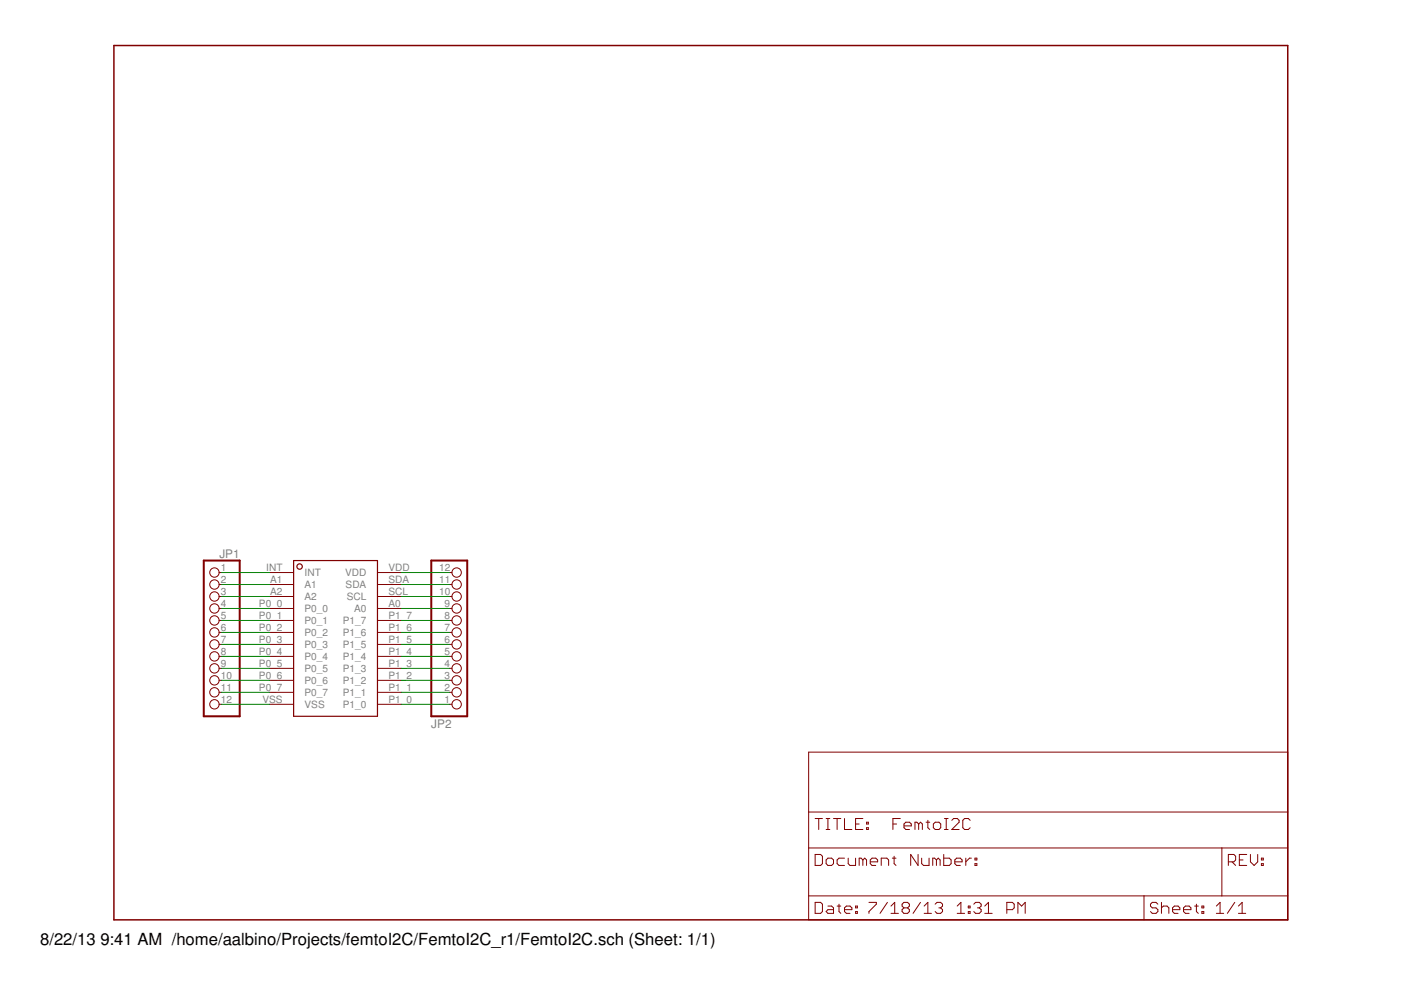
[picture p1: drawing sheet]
<svg xmlns="http://www.w3.org/2000/svg" width="297mm" height="210mm" viewBox="0 0 297 210" stroke-linecap="round" stroke-linejoin="round" font-family="sans-serif">
<g fill="none" stroke="#800000" stroke-width=".21">
<path d="M46.4 121.4h.6M46.4 123.9h.6M46.4 126.5h.6M46.4 129h.6M46.4 131.6h.6M46.4 134.1h.6M46.4 136.6h.6M46.4 139.2h.6M57.2 121.4h5.1M57.2 123.9h5.1M57.2 126.5h5.1M57.2 129h5.1"/>
<path d="M57.2 131.6h5.1M57.2 134.1h5.1M57.2 136.6h5.1M57.2 139.2h5.1M80 121.4h5.1M80 123.9h5.1M80 126.5h5.1M80 129h5.1M80 131.6h5.1M80 134.1h5.1M80 136.6h5.1M80 139.2h5.1"/>
<path d="M95.2 121.4h.6M95.2 123.9h.6M95.2 126.5h.6M95.2 129h.6M95.2 131.6h.6M95.2 134.1h.6M95.2 136.6h.6M95.2 139.2h.6M46.4 141.7h.6M46.4 144.3h.6M46.4 146.8h.6M46.4 149.3h.6"/>
<path d="M57.2 141.7h5.1M57.2 144.3h5.1M57.2 146.8h5.1M57.2 149.3h5.1M80 141.7h5.1M80 144.3h5.1M80 146.8h5.1M80 149.3h5.1M95.2 141.7h.6M95.2 144.3h.6M95.2 146.8h.6M95.2 149.3h.6"/>
<path d="M171.4 159.5h101.6v35.5h-101.6zM171.4 179.8h101.6M171.4 172.2h101.6M172.8 173.5h1.6M173.6 173.5v2.4M175.2 173.5h.7M175.2 175.9h.7M175.5 173.5v2.4M176.7 173.5h1.6M177.5 173.5v2.4M179 173.5v2.4h1.6M181.4 174.7h.8"/>
<path d="M182.9 173.5h-1.5v2.4h1.5M183.7 175.5h.4v.4h-.4zM183.7 174.3h.4v.4h-.4zM189.3 174.7h.8M190.9 173.5h-1.6v2.4M191.7 175.1h1.5v-.4l-.4-.4h-.8l-.3 .4v.8l.3 .4h.8M194.8 174.7l-.4-.4h-.4v1.6M194.8 174.7v1.2M194.8 174.7l.4-.4 .4 .4v1.2M196.3 174.3h.8M196.7 173.9v1.6l.4 .4M197.9 174.7l.4-.4h.8l.4 .4v.8l-.4 .4h-.8l-.4-.4z"/>
<path d="M200.2 173.5h.8M200.2 175.9h.8M200.6 173.5v2.4M201.8 173.9l.4-.4h.8l.3 .4v.4l-1.5 1.6h1.5M205.7 173.9l-.4-.4h-.8l-.4 .4v1.6l.4 .4h.8l.4-.4M259.1 179.8v10.1M171.4 189.9h101.6M172.8 181.2h1.2l.4 .3v1.6l-.4 .4h-1.2zM172.8 191.3h1.2l.4 .4v1.6l-.4 .4h-1.2zM175.2 182.3l.3-.4h.8l.4 .4v.8l-.4 .4h-.8l-.3-.4zM175.5 192.1h.8l.4 .4v1.2h-1.2l-.3-.4 .3-.4h1.2M177.5 192.1h.8"/>
<path d="M177.9 191.7v1.6l.4 .4M179 192.9h1.6v-.4l-.4-.4h-.7l-.5 .4v.8l.5 .4h.7M179 181.9h-1.1l-.4 .4v.8l.4 .4h1.1M179.8 181.9v1.2l.4 .4h1.2v-1.6M181.4 193.3h.4v.4h-.4zM181.4 192.1h.4v.4h-.4zM182.9 182.3l-.3-.4h-.4v1.6M182.9 182.3l.4-.4 .4 .4v1.2M182.9 182.3v1.2M184.2 191.3h1.6v.4l-1.6 1.6v.4M184.5 182.7h1.6v-.4l-.4-.4h-.8l-.4 .4v.8l.4 .4h.8M186.8 183.5v-1.6h1.2l.4 .4v1.2"/>
<path d="M188.2 191.3l-1.6 2.4M188.9 193.7h1.6M188.9 192.1l.8-.8v2.4M189.2 181.9h.8M189.6 181.5v1.6l.4 .4M191.6 192.5l-.3 .4v.4l.3 .4h.8l.4-.4v-.4l-.4-.4M191.6 192.5l-.3-.4v-.4l.3-.4h.8l.4 .4v.4l-.4 .4M191.6 192.5h.8M194.6 181.2v2.3l-1.5-2.3v2.3M195.2 191.3l-1.6 2.4M195.4 181.9v1.2l.4 .4h1.2v-1.6M195.9 193.7h1.6"/>
<path d="M195.9 192.1l.8-.8v2.4M198.3 191.7l.4-.4h.7l.4 .4v.4l-.4 .4M198.5 182.3l-.4-.4h-.3v1.6M198.5 182.3v1.2M198.5 182.3l.4-.4 .4 .4v1.2M199.1 192.5h.3M199.4 192.5l.4 .4v.4l-.4 .4h-.7l-.4-.4M200.1 181.2v2.3h1.2l.4-.4v-.8l-.4-.4h-1.2M202.4 182.7h1.6v-.4l-.4-.4h-.8l-.4 .4v.8l.4 .4h.8M202.9 193.7h1.6M202.9 192.1l.8-.8v2.4M204.8 181.9v1.6"/>
<path d="M205.3 193.3h.4v.4h-.4zM205.3 192.1h.4v.4h-.4zM206 181.9h-.5l-.7 .8M206.5 191.7l.3-.4h.8l.4 .4v.4l-.4 .4M206.7 183.1h.4v.4h-.4zM206.7 181.9h.4v.4h-.4zM207.2 192.5h.4M207.6 192.5l.4 .4v.4l-.4 .4h-.8l-.3-.4M208.8 193.7h1.6M208.8 192.1l.8-.8v2.4M213.5 192.9h1.2l.3-.4v-.8l-.3-.4h-1.2v2.4M215.8 193.7v-2.4l.8 .8 .8-.8v2.4"/>
<path d="M242.5 189.9v5.1M245.5 191.7l-.4-.4h-.8l-.4 .4v.4l.4 .4h.8l.4 .4v.4l-.4 .4h-.8l-.4-.4M246.3 192.5l.4-.4h.7l.4 .4v1.2M246.3 191.3v2.4M248.6 192.9h1.5v-.4l-.3-.4h-.8l-.4 .4v.8l.4 .4h.8M250.9 192.9h1.6v-.4l-.4-.4h-.8l-.4 .4v.8l.4 .4h.8M253.3 192.1h.8M253.7 191.7v1.6l.4 .4M254.8 193.3h.4v.4h-.4zM254.8 192.1h.4v.4h-.4zM257.9 193.7h1.5M257.9 192.1l.8-.8v2.4"/>
<path d="M260.4 182.7h1.2l.4-.4v-.8l-.4-.3h-1.2v2.3M261.2 182.7l.8 .8M261.8 191.3l-1.6 2.4M262.6 193.7h1.5M262.6 192.1l.8-.8v2.4M262.8 182.3h.7M264.3 181.2h-1.5v2.3h1.5M265.1 181.2v1.5l.8 .8 .8-.8v-1.5M267.4 183.1h.4v.4h-.4zM267.4 181.9h.4v.4h-.4z"/>
<circle cx="45.5" cy="126.5" r=".99"/>
<circle cx="45.5" cy="136.6" r=".99"/>
<circle cx="45.5" cy="139.2" r=".99"/>
<circle cx="45.5" cy="121.4" r=".99"/>
<circle cx="45.5" cy="123.9" r=".99"/>
<circle cx="45.5" cy="134.1" r=".99"/>
<circle cx="45.5" cy="129" r=".99"/>
<circle cx="45.5" cy="131.6" r=".99"/>
<circle cx="96.8" cy="126.5" r=".99"/>
<circle cx="96.8" cy="129" r=".99"/>
<circle cx="96.8" cy="123.9" r=".99"/>
<circle cx="96.8" cy="121.4" r=".99"/>
<circle cx="96.8" cy="139.2" r=".99"/>
<circle cx="96.8" cy="134.1" r=".99"/>
<circle cx="96.8" cy="131.6" r=".99"/>
<circle cx="96.8" cy="136.6" r=".99"/>
<circle cx="45.5" cy="144.3" r=".99"/>
<circle cx="45.5" cy="141.7" r=".99"/>
<circle cx="45.5" cy="146.8" r=".99"/>
<circle cx="45.5" cy="149.3" r=".99"/>
<circle cx="96.8" cy="146.8" r=".99"/>
<circle cx="96.8" cy="149.3" r=".99"/>
<circle cx="96.8" cy="144.3" r=".99"/>
<circle cx="96.8" cy="141.7" r=".99"/>
</g>
<g fill="none" stroke="#800000" stroke-width=".25">
<path d="M62.3 118.9h17.7v33h-17.7z"/>
<circle cx="63.5" cy="120.1" r=".57"/>
</g>
<path d="M24.2 9.7h248.8v185.3h-248.8z" fill="none" stroke="#800000" stroke-width=".32"/>
<path d="M43.2 118.9h7.6v33h-7.6zM91.4 118.9h7.7v33h-7.7z" fill="none" stroke="#800000" stroke-width=".42"/>
<g fill="none" stroke="#008000" stroke-width=".21">
<path d="M47 121.4h10.2M47 123.9h10.2M47 126.5h10.2M47 129h10.2M47 131.6h10.2M47 134.1h10.2M47 136.6h10.2M47 139.2h10.2M85.1 121.4h10.1M85.1 123.9h10.1M85.1 126.5h10.1M85.1 129h10.1"/>
<path d="M85.1 131.6h10.1M85.1 134.1h10.1M85.1 136.6h10.1M85.1 139.2h10.1M47 141.7h10.2M47 144.3h10.2M47 146.8h10.2M47 149.3h10.2M85.1 141.7h10.1M85.1 144.3h10.1M85.1 146.8h10.1M85.1 149.3h10.1"/>
</g>
<g font-size="3.5">
<text x="8.5" y="200.4">8/22/13</text>
<text x="21.3" y="200.4">9:41 AM /home/aalbino/Projects/femtoI2C/FemtoI2C_r1/FemtoI2C.sch (Sheet: 1/1)</text>
</g>
<g font-size="2.5" fill="#808080">
<text x="46.5" y="118.2">JP1</text>
<text x="91.4" y="154.3">JP2</text>
</g>
<g font-size="2.1" fill="#808080">
<text x="46.8" y="121">1</text>
<text x="46.8" y="123.6">2</text>
<text x="56.5" y="121">INT</text>
<text x="57.3" y="123.6">A1</text>
<text x="64.6" y="122.1">INT</text>
<text x="64.6" y="124.7">A1</text>
<text x="73.2" y="122.2">VDD</text>
<text x="73.3" y="124.7">SDA</text>
<text x="82.4" y="123.6">SDA</text>
<text x="82.4" y="121">VDD</text>
<text x="93.1" y="123.6">11</text>
<text x="93.1" y="121">12</text>
<text x="46.8" y="126.1">3</text>
<text x="46.8" y="128.7">4</text>
<text x="46.8" y="131.2">5</text>
<text x="54.9" y="128.7">P0_0</text>
<text x="54.9" y="131.2">P0_1</text>
<text x="57.3" y="126.1">A2</text>
<text x="64.6" y="127.2">A2</text>
<text x="64.6" y="129.8">P0_0</text>
<text x="73.5" y="127.2">SCL</text>
<text x="75.1" y="129.8">A0</text>
<text x="82.4" y="131.2">P1_7</text>
<text x="82.4" y="128.7">A0</text>
<text x="82.4" y="126.1">SCL</text>
<text x="93.1" y="126.1">10</text>
<text x="94.3" y="131.2">8</text>
<text x="94.3" y="128.7">9</text>
<text x="46.8" y="133.7">6</text>
<text x="46.8" y="136.3">7</text>
<text x="54.9" y="133.7">P0_2</text>
<text x="54.9" y="136.3">P0_3</text>
<text x="64.6" y="132.3">P0_1</text>
<text x="64.6" y="134.8">P0_2</text>
<text x="64.6" y="137.4">P0_3</text>
<text x="72.7" y="137.4">P1_5</text>
<text x="72.7" y="134.8">P1_6</text>
<text x="72.7" y="132.3">P1_7</text>
<text x="82.4" y="136.3">P1_5</text>
<text x="82.4" y="133.7">P1_6</text>
<text x="94.3" y="136.3">6</text>
<text x="94.3" y="133.7">7</text>
<text x="46.8" y="138.8">8</text>
<text x="46.8" y="141.3">9</text>
<text x="46.8" y="143.9">10</text>
<text x="54.9" y="138.8">P0_4</text>
<text x="54.9" y="141.3">P0_5</text>
<text x="54.9" y="143.9">P0_6</text>
<text x="64.6" y="139.9">P0_4</text>
<text x="64.6" y="142.5">P0_5</text>
<text x="72.7" y="142.5">P1_3</text>
<text x="72.7" y="139.9">P1_4</text>
<text x="82.4" y="143.9">P1_2</text>
<text x="82.4" y="141.3">P1_3</text>
<text x="82.4" y="138.8">P1_4</text>
<text x="94.3" y="143.9">3</text>
<text x="94.3" y="141.3">4</text>
<text x="94.3" y="138.8">5</text>
<text x="46.8" y="146.4">11</text>
<text x="46.8" y="149">12</text>
<text x="54.9" y="146.4">P0_7</text>
<text x="55.6" y="149">VSS</text>
<text x="64.6" y="145">P0_6</text>
<text x="64.6" y="147.5">P0_7</text>
<text x="72.7" y="147.5">P1_1</text>
<text x="72.7" y="145">P1_2</text>
<text x="82.4" y="149">P1_0</text>
<text x="82.4" y="146.4">P1_1</text>
<text x="94.3" y="149">1</text>
<text x="94.3" y="146.4">2</text>
<text x="64.6" y="150.1">VSS</text>
<text x="72.7" y="150.1">P1_0</text>
</g>
</svg>
